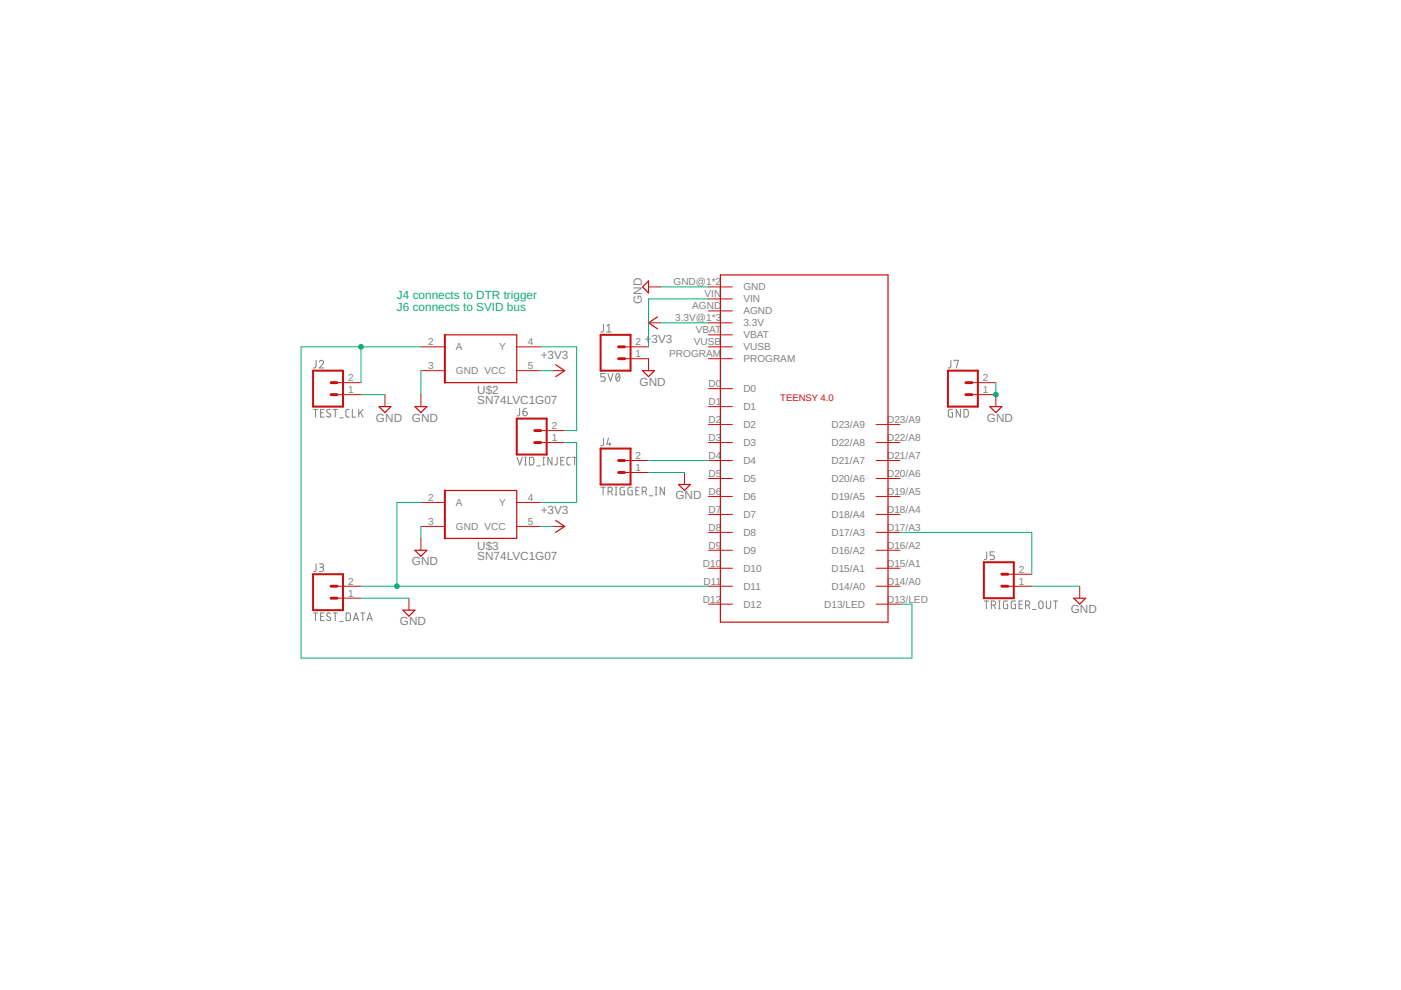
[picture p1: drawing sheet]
<svg xmlns="http://www.w3.org/2000/svg" width="297mm" height="210mm" viewBox="0 0 297 210" stroke-linecap="round" stroke-linejoin="round" font-family="sans-serif">
<g fill="none" stroke="#808080" stroke-width=".21">
<path d="M67 76.4v1.4l-.2 .2h-.3M67.7 76.8a.44 .44 0 0 1 .6-.4 .44 .44 0 0 1 .2 .7l-.8 .9h.9M128 68.8l-.1 1.4-.2 .2h-.3M128.3 79.2h-.9v.7h.6a.46 .46 0 0 1 .3 .5 .46 .46 0 0 1-.3 .4h-.6M128.7 70.4h.9M128.7 69.1l.4-.3v1.6M128.9 79.2l.5 1.6 .6-1.6M130.7 79.3l.2-.1a.8 .8 0 0 1 .6 .6 .8 .8 0 0 1-.2 .8l-.3 .2a1.04 1.04 0 0 1-.3-1.5zM131.3 79.5l-.7 1M201.6 76.4v1.4l-.2 .2h-.3M202.3 76.6v-.2h.9l-.4 1.6M66.5 86.8h.9"/>
<path d="M66.9 86.8v1.6M68 87.5h.5M68.7 86.8h-.7v1.6h.7M70 86.9a.41 .41 0 0 0-.6 0 .41 .41 0 0 0 0 .6l.6 .3a.41 .41 0 0 1 0 .6 .41 .41 0 0 1-.6-.1l-.2-.1M70.6 86.8h.9M71.1 86.8v1.6M72 88.6h.7M74.1 86.8h-.5l-.3 .4 .1 1 .2 .2h.5M74.7 86.8v1.6h.7M76.1 86.8v1.6M76.4 87.4l.6 1M77 86.8l-.9 1"/>
<path d="M109.6 97l.6 1.6 .5-1.6M110.2 86.6v1.3l-.6 .3M110.9 87.3h.5a.45 .45 0 0 1 .4 .5 .45 .45 0 0 1-.5 .4 .45 .45 0 0 1-.4-.5zM111.3 98.6h.3M111.3 97h.3M111.4 97v1.6M111.6 86.6l-.4 .1-.3 .6M112.3 97h.6l.2 .2 .1 .9-.3 .5h-.6zM113.8 98.8h.8M115.1 98.6h.4M115.1 97h.4M115.3 97v1.6"/>
<path d="M117 97v1.6l-.9-1.6v1.6M118.1 97v1.4l-.5 .2M118.9 97.7h.5M119.6 97h-.7v1.6h.7M120.9 97h-.5l-.2 .3v1.1l.2 .2h.5M121.4 97h.9M121.8 97v1.6M128 92.9l-.1 1.4-.5 .2M129 92.9l-.3 1.2h.9M129.3 93.8v.7M202 86.8h-.7l-.2 .2v1.1l.2 .3h.7v-.9h-.3M203.6 86.8v1.6l-.9-1.6v1.6"/>
<path d="M204.4 86.8h.6l.3 .3v.9l-.3 .4h-.6zM67 119.5v1.4l-.5 .3M67.7 119.5h.6a.36 .36 0 0 1 .3 .4 .36 .36 0 0 1-.3 .4h-.4M127.4 103.3h.9M127.9 103.3v1.6M128.9 104.2h.5a.46 .46 0 0 0 .4-.5 .46 .46 0 0 0-.4-.4h-.5v1.6M129.5 104.2l.3 .7M130.5 103.3h.3M130.5 104.9h.3M130.6 103.3v1.6M132.4 103.3h-.6l-.3 .2v1.1l.2 .3h.7v-.9h-.3M134 103.3h-.5l-.3 .2v1.2l.2 .2h.6v-.9h-.2"/>
<path d="M134.8 104h.6M135.5 103.3h-.7v1.6h.7M136.2 104.2h.4a.46 .46 0 0 0 .5-.5 .46 .46 0 0 0-.5-.4h-.4v1.6M136.7 104.2l.4 .7M137.7 105.1h.7M138.9 103.3h.4M138.9 104.9h.4M139.1 103.3v1.6M140.9 103.3v1.6l-.9-1.6v1.6M209.2 117v1.4l-.2 .2h-.3M210.8 117h-.9v.7h.6a.46 .46 0 0 1 .3 .5 .46 .46 0 0 1-.3 .4h-.6M66.5 130h.9"/>
<path d="M66.9 130v1.6M68 130.7h.5M68.2 120.3a.46 .46 0 0 1 .4 .4 .46 .46 0 0 1-.4 .5h-.5M68.7 130h-.7v1.6h.7M70 130.1a.41 .41 0 0 0-.6-.1 .41 .41 0 0 0 0 .6l.6 .3a.41 .41 0 0 1 0 .6 .41 .41 0 0 1-.6 0l-.2-.1M70.6 130h.9M71.1 130v1.6M72 131.8h.7M73.4 130h.6l.3 .2v.9l-.3 .5h-.6zM74.9 131.6l.6-1.6 .5 1.6M75.1 131.2h.8M76.5 130h.9"/>
<path d="M76.9 130v1.6M77.8 131.6l.6-1.6 .5 1.6M78 131.2h.8M208.7 127.4h.9M209.1 127.4v1.7M210.2 128.3h.5a.44 .44 0 0 0 .4-.4 .44 .44 0 0 0-.4-.5h-.5v1.7M210.7 128.3l.4 .8M211.7 127.4h.4M211.7 129.1h.4M211.9 127.4v1.7M213.6 127.4h-.6l-.2 .2-.1 1.1 .3 .3 .6 .1v-1h-.2M215.3 127.4h-.7l-.2 .2 .1 1.3 .8 .2v-1h-.3"/>
<path d="M216.1 128.1h.5M216.8 127.4h-.7v1.7h.7M217.4 128.3h.5a.44 .44 0 0 0 .4-.4 .44 .44 0 0 0-.4-.5h-.5v1.7M218 128.3l.3 .8M218.9 129.2h.7M220.4 127.6l.3-.2 .3 .2 .1 1a.46 .46 0 0 1-.4 .5 .46 .46 0 0 1-.5-.5zM221.8 127.4v1.2a.46 .46 0 0 0 .5 .5 .46 .46 0 0 0 .5-.5v-1.2M223.4 127.4h.9M223.8 127.4v1.7"/>
</g>
<g fill="none" stroke="#c90d0c" stroke-width=".21">
<path d="M89.2 73.5h5.1M89.2 78.6h5.1M109.6 73.5h5M109.6 78.6h5M117.2 78.6h2.5M132.4 73.5h5.1M132.4 76.1h5.1v2.5M137.5 60.8h2.5M137.5 68.5h2.5M150.2 71h5.1M150.2 60.8h5.1M150.2 63.4h5.1"/>
<path d="M150.2 65.9h5.1M150.2 68.5h5.1M150.2 73.5h5.1M150.2 76.1h5.1M71.5 83.7h5M71.5 81.1h5M81.6 83.7v2.5M89.2 83.7v2.5M114.6 93.8h5.1M114.6 91.3h5.1M132.4 97.6h5.1M150.2 82.4h5.1"/>
<path d="M150.2 86.2h5.1M150.2 90h5.1M150.2 93.8h5.1M150.2 97.6h5.1M185.7 90h5.1M185.7 93.8h5.1M185.7 97.6h5.1M206.1 83.7h5v2.5M206.1 81.1h5M89.2 111.6h5.1M89.2 106.5h5.1M89.2 114.2v2.5"/>
<path d="M109.6 111.6h5M109.6 106.5h5M117.2 111.6h2.5M132.4 100.2h5.1M145.1 100.2v2.5M150.2 101.5h5.1M150.2 105.3h5.1M150.2 109.1h5.1M150.2 112.9h5.1M150.2 116.7h5.1M185.7 101.5h5.1M185.7 105.3h5.1"/>
<path d="M185.7 109.1h5.1M185.7 112.9h5.1M185.7 116.7h5.1M71.5 124.3h5M71.5 126.8h5M86.7 126.8v2.6M150.2 120.5h5.1M150.2 124.3h5.1M150.2 128.1h5.1M185.7 120.5h5.1M185.7 124.3h5.1M185.7 128.1h5.1"/>
<path d="M213.7 124.3h5.1M213.7 121.8h5.1M228.9 124.3v2.5"/>
</g>
<g fill="none" stroke="#c90d0c" stroke-width=".25">
<path d="M137.5 59.6v2.5l-1.3-1.3zM152.7 58.3h35.6v73.6h-35.6zM94.3 71h15.3v10.1h-15.3M117.8 77.3l1.9 1.3-1.9 1.3M136.2 78.6h2.6l-1.3 1.3zM139.4 67.2l-1.9 1.3 1.9 1.2M80.3 86.2h2.6l-1.3 1.3zM88 86.2h2.5l-1.3 1.3zM209.9 86.2h2.5l-1.3 1.3zM88 116.7h2.5l-1.3 1.2zM94.3 104h15.3v10.2h-15.3M117.8 110.3l1.9 1.3-1.9 1.3"/>
<path d="M143.8 102.7h2.6l-1.3 1.3zM85.4 129.4h2.6l-1.3 1.2zM227.6 126.8h2.6l-1.3 1.3z"/>
</g>
<path d="M66.4 78.6h6.3v7.6h-6.3zM94.3 71v10.1M127.3 71h6.4v7.6h-6.4zM201 78.6h6.3v7.6h-6.3zM109.6 88.8h6.3v7.6h-6.3zM127.3 95.1h6.4v7.6h-6.4zM94.3 104v10.2M208.6 119.2h6.3v7.6h-6.3zM66.4 121.8h6.3v7.6h-6.3z" fill="none" stroke="#c90d0c" stroke-width=".42"/>
<g fill="none" stroke="#c90d0c" stroke-width=".61">
<path d="M131.1 73.5h1.3M131.1 76.1h1.3M70.2 81.1h1.3M70.2 83.7h1.3M113.4 91.3h1.2M113.4 93.8h1.2M131.1 97.6h1.3M204.8 81.1h1.3M204.8 83.7h1.3M131.1 100.2h1.3M70.2 124.3h1.3M70.2 126.8h1.3"/>
<path d="M212.4 124.3h1.3M212.4 121.8h1.3"/>
</g>
<g fill="none" stroke="#0dab76" stroke-width=".21">
<path d="M76.5 73.5v7.6M89.2 78.6v5.1M89.2 73.5h-25.4v66h129.6v-11.4h-2.6M114.6 78.6h2.6M114.6 73.5h7.7v17.8h-2.6M140 68.5h10.2M140 60.8h10.2M150.2 63.4h-12.7v10.1M76.5 83.7h5.1M119.7 93.8h2.6v12.7h-7.7M137.5 97.6h12.7M211.1 81.1v2.6"/>
<path d="M89.2 111.6v2.6M89.2 106.5h-5v17.8M114.6 111.6h2.6M137.5 100.2h7.6M190.8 112.9h28v8.9M76.5 124.3h73.7M76.5 126.8h10.2M218.8 124.3h10.1"/>
</g>
<g fill="#0dab76" stroke="#0dab76" stroke-width=".21">
<circle cx="211.1" cy="83.7" r=".51"/>
<circle cx="76.5" cy="73.5" r=".51"/>
<circle cx="84.2" cy="124.3" r=".51"/>
</g>
<g font-size="2.5" fill="#0dab76">
<text x="84.2" y="65.9">J6 connects to SVID bus</text>
<text x="84.2" y="63.4">J4 connects to DTR trigger</text>
</g>
<g font-size="2.5" fill="#808080">
<text x="136.1" y="64.5" transform="rotate(-90 136.1 64.5)">GND</text>
<text x="114.6" y="76.1">+3V3</text>
<text x="136.7" y="72.8">+</text>
<text x="138.1" y="72.8">3V3</text>
<text x="101.2" y="83.6">U$2</text>
<text x="135.6" y="81.8">GND</text>
<text x="79.7" y="89.4">GND</text>
<text x="87.3" y="89.4">GND</text>
<text x="101.2" y="85.7">SN74LVC1G07</text>
<text x="209.2" y="89.4">GND</text>
<text x="143.2" y="105.9">GND</text>
<text x="114.6" y="109.1">+3V3</text>
<text x="87.3" y="119.9">GND</text>
<text x="101.2" y="118.7">SN74LVC1G07</text>
<text x="101.2" y="116.6">U$3</text>
<text x="227" y="130">GND</text>
<text x="84.8" y="132.5">GND</text>
</g>
<g font-size="2.1" fill="#808080">
<text x="142.8" y="60.5">GND@1*2</text>
<text x="146.8" y="65.6">AGND</text>
<text x="149.4" y="63">VIN</text>
<text x="157.6" y="61.6">GND</text>
<text x="157.6" y="64.1">VIN</text>
<text x="143.2" y="68.1">3.3V@1*3</text>
<text x="147.5" y="70.6">VBAT</text>
<text x="157.6" y="71.7">VBAT</text>
<text x="157.6" y="66.7">AGND</text>
<text x="157.6" y="69.2">3.3V</text>
<text x="90.8" y="73.2">2</text>
<text x="96.7" y="74.3">A</text>
<text x="105.8" y="74.3">Y</text>
<text x="111.9" y="73.2">4</text>
<text x="134.8" y="75.7">1</text>
<text x="134.8" y="73.2">2</text>
<text x="141.9" y="75.7">PROGRAM</text>
<text x="147.1" y="73.2">VUSB</text>
<text x="157.6" y="74.3">VUSB</text>
<text x="157.6" y="76.8">PROGRAM</text>
<text x="73.8" y="83.3">1</text>
<text x="73.8" y="80.8">2</text>
<text x="90.8" y="78.2">3</text>
<text x="96.7" y="79.4">GND VCC</text>
<text x="111.9" y="78.2">5</text>
<text x="150.2" y="82.1">D0</text>
<text x="157.6" y="83.2">D0</text>
<text x="208.4" y="83.3">1</text>
<text x="208.4" y="80.8">2</text>
<text x="150.2" y="85.9">D1</text>
<text x="150.2" y="89.7">D2</text>
<text x="157.6" y="87">D1</text>
<text x="188.1" y="89.7">D23/A9</text>
<text x="117" y="93.5">1</text>
<text x="117" y="90.9">2</text>
<text x="150.2" y="93.5">D3</text>
<text x="157.6" y="90.8">D2</text>
<text x="157.6" y="94.6">D3</text>
<text x="176.3" y="94.6">D22/A8</text>
<text x="176.3" y="90.8">D23/A9</text>
<text x="188.1" y="93.5">D22/A8</text>
<text x="134.8" y="99.8">1</text>
<text x="134.8" y="97.3">2</text>
<text x="150.2" y="97.3">D4</text>
<text x="150.2" y="101.1">D5</text>
<text x="157.6" y="98.4">D4</text>
<text x="176.3" y="98.4">D21/A7</text>
<text x="188.1" y="101.1">D20/A6</text>
<text x="188.1" y="97.3">D21/A7</text>
<text x="90.8" y="106.2">2</text>
<text x="96.7" y="107.3">A</text>
<text x="105.8" y="107.3">Y</text>
<text x="111.9" y="106.2">4</text>
<text x="150.2" y="104.9">D6</text>
<text x="157.6" y="102.2">D5</text>
<text x="157.6" y="106">D6</text>
<text x="176.3" y="106">D19/A5</text>
<text x="176.3" y="102.2">D20/A6</text>
<text x="188.1" y="104.9">D19/A5</text>
<text x="90.8" y="111.2">3</text>
<text x="96.7" y="112.4">GND VCC</text>
<text x="111.9" y="111.2">5</text>
<text x="150.2" y="108.7">D7</text>
<text x="150.2" y="112.5">D8</text>
<text x="157.6" y="109.8">D7</text>
<text x="157.6" y="113.6">D8</text>
<text x="176.3" y="113.6">D17/A3</text>
<text x="176.3" y="109.8">D18/A4</text>
<text x="188.1" y="112.5">D17/A3</text>
<text x="188.1" y="108.7">D18/A4</text>
<text x="150.2" y="116.3">D9</text>
<text x="157.6" y="117.4">D9</text>
<text x="176.3" y="117.4">D16/A2</text>
<text x="188.1" y="116.3">D16/A2</text>
<text x="73.8" y="123.9">2</text>
<text x="149" y="120.1">D10</text>
<text x="149.2" y="123.9">D11</text>
<text x="157.6" y="121.3">D10</text>
<text x="157.6" y="125.1">D11</text>
<text x="176.3" y="121.3">D15/A1</text>
<text x="176.3" y="125.1">D14/A0</text>
<text x="188.1" y="120.1">D15/A1</text>
<text x="188.1" y="123.9">D14/A0</text>
<text x="216" y="123.9">1</text>
<text x="216" y="121.4">2</text>
<text x="73.8" y="126.5">1</text>
<text x="149" y="127.7">D12</text>
<text x="157.6" y="128.9">D12</text>
<text x="174.7" y="128.9">D13/LED</text>
<text x="188.1" y="127.7">D13/LED</text>
</g>
<text font-size="2" fill="#c90d0c" x="165.4" y="84.9">TEENSY 4.0</text>
</svg>
